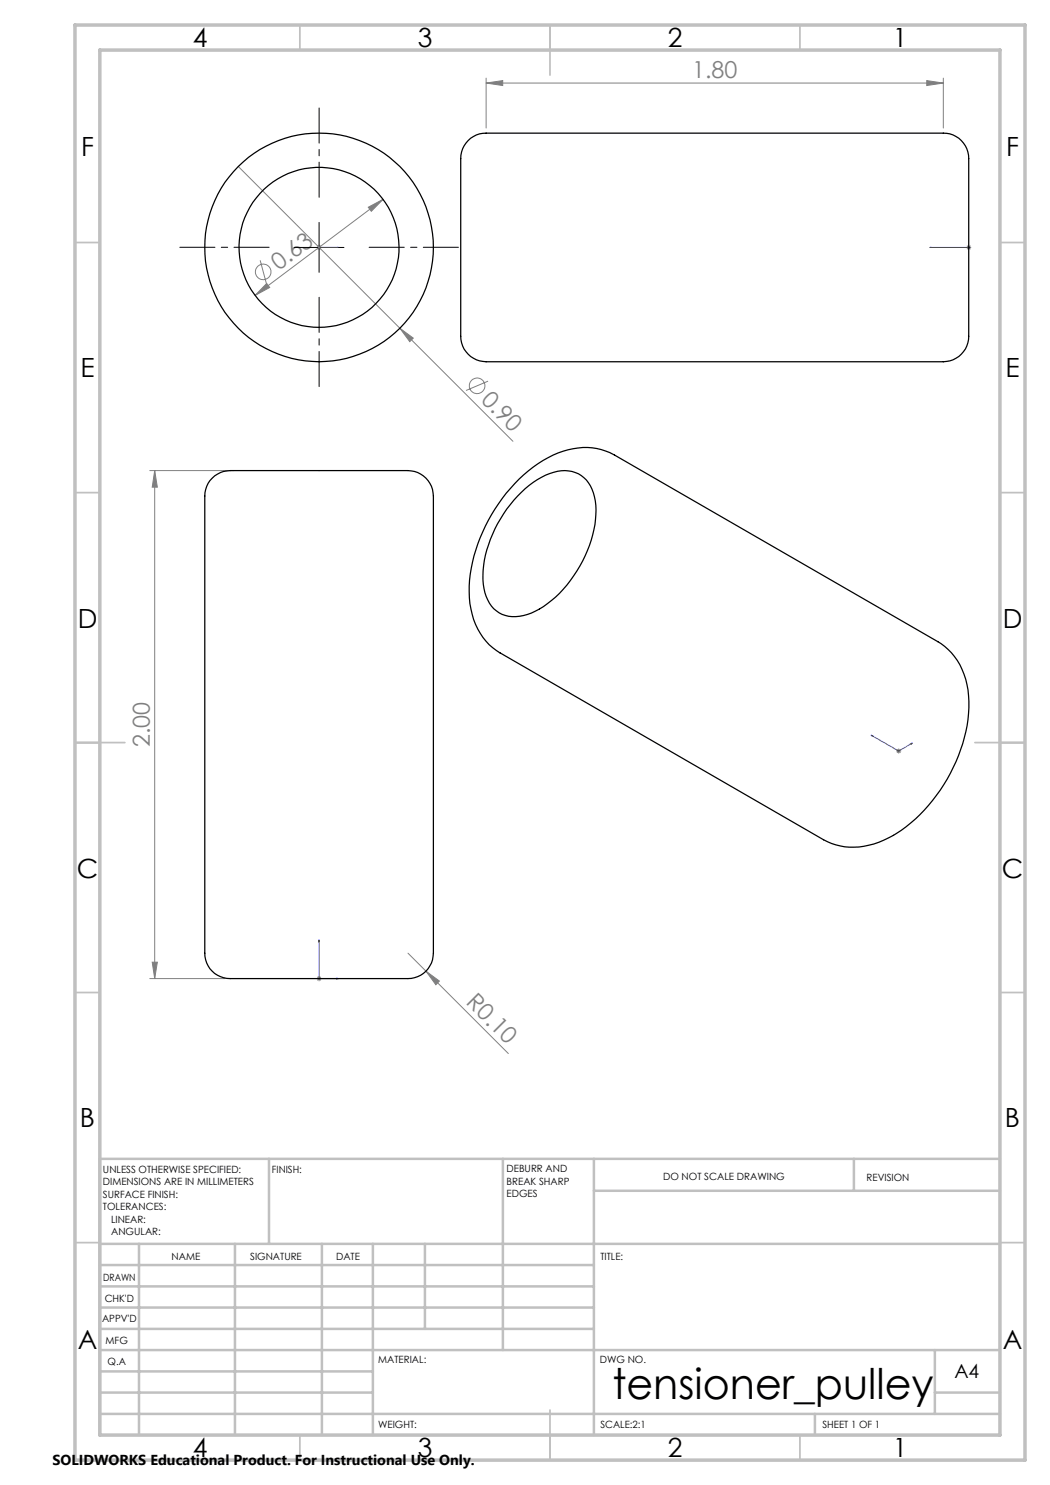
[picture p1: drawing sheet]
<svg xmlns="http://www.w3.org/2000/svg" width="210mm" height="297mm" viewBox="0 0 210 297" stroke-linecap="round" stroke-linejoin="round" font-family="sans-serif">
<g fill="none" stroke="#808080" stroke-width=".2">
<path d="M97.2 16.6l3.3-.5v1zM97.2 15.6v10M97.2 16.6h91.5M185.3 16.1l3.4 .5-3.4 .5zM188.7 15.6v10M47.7 33.3l32.3 32.3M76.6 39.9l-25.6 19.2M52 52.1l1.3 4.6M53.3 56.7l.6 .8-2.9 1.6zM63.3 49.5h1M63.5 49.1l.7 .7M63.8 49v1"/>
<path d="M64.2 49.1l-.7 .7M73.7 41.4l2.9-1.5-2.3 2.4zM193.3 49.5h.9M193.4 49.1l.7 .7M193.7 49v1M194.1 49.1l-.7 .7M80 65.6l2.7 2-.7 .7zM80 65.6l22.6 22.7M97.6 76.2l-4.4 1.9M30 94.1h16.8M30.9 94.1l.6 3.3h-1.1zM30.9 94.1v101.6"/>
<path d="M179.2 150.2h1M179.4 149.9l.7 .7M179.7 149.7v1M180.1 149.9l-.7 .7M30 195.7h15M30.4 192.4h1.1l-.6 3.3zM63.3 195.7h1M63.5 195.4l.7 .7M63.8 195.2v1M64.2 195.4l-.7 .7M81.6 190.6l20.1 20.1M85.2 194.2l2.7 2-.7 .8z"/>
<circle cx="52.6" cy="54.4" r="1.57"/>
<circle cx="95.4" cy="77.2" r="1.57"/>
</g>
<g fill="none" stroke="#00f" stroke-width=".2">
<path d="M63.7 49.5h.2zM63.8 49.5h.1M63.8 49.5h3.9M67.7 49.5h-.4h.4M186 49.5h.4h-.4M186 49.5h7.7M193.6 49.5h.3zM193.7 49.5h.1M174.2 147l5.5 3.2 2.8-1.6M174.2 147l.4 .2h-.2zM182.1 148.8l.4-.2-.2 .2zM63.8 188v7.7h3.9"/>
<path d="M63.8 188l.1 .3h-.2zM67.3 195.6l.4 .1-.4 .1z"/>
</g>
<path d="M63.8 39.5v-17.9M53.8 49.5h-17.8M63.8 59.5v17.8M73.8 49.5h17.9" fill="none" stroke="#000" stroke-width=".2" stroke-dasharray="15.2 1.3 1.3 1.3" stroke-dashoffset="8.2"/>
<path d="M58.8 49.5h10M63.8 44.5v10" fill="none" stroke="#000" stroke-width=".2"/>
<g fill="none" stroke="#c0c0c0" stroke-width=".35">
<path d="M60 5v5M110 5v10M160 5v5M15 48.5h5M200 48.5h5M15 98.5h5M200 98.5h5M15 148.5h10M195 148.5h10M15 198.5h5M200 198.5h5M15 248.5h5"/>
<path d="M200 248.5h5M60 287v5M110 282v10M160 287v5"/>
</g>
<g fill="none" stroke="#c0c0c0" stroke-width=".5">
<path d="M53.8 231.8v17M100.6 231.8v38.2M118.8 231.8v55.2M118.8 238.2h81.2M170.8 231.8v6.4M200 231.8h-180v55.2M20 248.8h180M20 257.3h98.8M20 253h98.8M27.8 248.8v38.2M47 248.8v38.2M64.4 248.8v38.2"/>
<path d="M74.6 248.8v38.2M85 248.8v17M20 265.8h98.8M20 261.5h98.8M20 278.5h54.6M20 274.3h54.6M20 270h180M187 278.5h13M187 270v12.8M20 282.8h180M163 282.8v4.2"/>
</g>
<path d="M15 5h190v287h-190zM20 10h180v277h-180z" fill="none" stroke="#c0c0c0" stroke-width=".7"/>
<g fill="#00f">
<path d="M67.3 49.5h.4zM63.7 49.5h.2z"/>
<path d="M182.1 148.8l.4-.2-.2 .2zM174.2 147l.4 .2h-.2zM67.3 195.6l.4 .1-.4 .1zM63.8 188l.1 .3h-.2z"/>
<path d="M193.6 49.5h.3zM186 49.5h.4z"/>
</g>
<g fill="#808080">
<path d="M185.3 16.1l3.4 .5-3.4 .5zM97.2 16.6l3.3-.5v1z"/>
<path d="M73.7 41.4l.6 .9 2.3-2.4zM53.3 56.7l-2.3 2.4 2.9-1.6z"/>
<path d="M30.9 94.1l.6 3.3h-1.1zM30.4 192.4h1.1l-.6 3.3z"/>
<path d="M80 65.6l2 2.7 .7-.7zM85.2 194.2l2 2.8 .7-.8z"/>
</g>
<g fill="none" stroke="#000" stroke-width=".25">
<path d="M93.6 28.1a4.8 4.8 0 0 1 3.6-1.5h91.5a5.2 5.2 0 0 1 5 6.1v33.1a5.6 5.6 0 0 1-3.7 6.4l-1.3 .2h-91.5a5.2 5.2 0 0 1-5.1-6.2v-33.9a5.4 5.4 0 0 1 1.5-4.2zM42.4 95.6a6 6 0 0 1 4.7-1.5h33a5.6 5.6 0 0 1 6.4 3.8l.2 1.3v91.4a5.2 5.2 0 0 1-6.1 5.1h-33.5a5.3 5.3 0 0 1-6.1-5.1v-91.4a5 5 0 0 1 1.4-3.6zM103.5 99.2a14.2 14.2 0 0 1 9.5-5.1 6.1 6.1 0 0 1 5.9 5.2 19.4 19.4 0 0 1-2.4 12.9 22 22 0 0 1-10.2 10.4 6.8 6.8 0 0 1-7.6-.9 9.7 9.7 0 0 1-2.1-7.7 25.7 25.7 0 0 1 6.9-14.8zM100 130.6l64.7 37.4a13.5 13.5 0 0 0 13.1-.5 31.9 31.9 0 0 0 14.3-17.6 24.1 24.1 0 0 0 1-14 12.6 12.6 0 0 0-5.5-7.6l-64.7-37.3a13 13 0 0 0-12.3 0 30.7 30.7 0 0 0-14 15.4 25.3 25.3 0 0 0-2.2 16.5 12.4 12.4 0 0 0 5.6 7.7"/>
<circle cx="63.8" cy="49.5" r="22.9"/>
<circle cx="63.8" cy="49.5" r="16"/>
</g>
<text font-size="8.5" x="122.5" y="279.7">tensioner_pulley</text>
<g font-size="5.3">
<text x="38.5" y="9.5">4</text>
<text x="83.5" y="9.5">3</text>
<text x="133.6" y="9.5">2</text>
<text x="178.6" y="9.5">1</text>
<text x="16.2" y="31.2">F</text>
<text x="201.2" y="31.2">F</text>
<text x="16.1" y="75.5">E</text>
<text x="201.1" y="75.5">E</text>
<text x="15.5" y="125.5">D</text>
<text x="200.5" y="125.5">D</text>
<text x="15.4" y="175.5">C</text>
<text x="200.4" y="175.5">C</text>
<text x="16" y="225.5">B</text>
<text x="201" y="225.5">B</text>
<text x="15.5" y="269.7">A</text>
<text x="200.5" y="269.7">A</text>
<text x="38.5" y="291.5">4</text>
<text x="83.5" y="291.5">3</text>
<text x="133.6" y="291.5">2</text>
<text x="178.6" y="291.5">1</text>
</g>
<g font-size="4.7" fill="#808080">
<text x="138.4" y="15.6">1.80</text>
<text x="55.7" y="54.2" transform="rotate(-37 55.7 54.2)">0.63</text>
<text x="96" y="80.2" transform="rotate(45 96 80.2)">0.90</text>
<text x="30" y="149.4" transform="rotate(-90 30 149.4)">2.00</text>
<text x="93.1" y="200.7" transform="rotate(45 93.1 200.7)">R0.10</text>
</g>
<text font-size="3.9" x="190.9" y="275.5">A4</text>
<text font-size="2.9" x="10.5" y="292.9">SOLIDWORKS Educational Product. For Instructional Use Only.</text>
<g font-size="2">
<text x="20.6" y="234.6">UNLESS OTHERWISE SPECIFIED:</text>
<text x="20.6" y="237.1">DIMENSIONS ARE IN MILLIMETERS</text>
<text x="20.6" y="239.6">SURFACE FINISH:</text>
<text x="54.4" y="234.6">FINISH:</text>
<text x="101.3" y="234.5">DEBURR AND</text>
<text x="101.3" y="237">BREAK SHARP</text>
<text x="101.3" y="239.5">EDGES</text>
<text x="132.6" y="236">DO NOT SCALE DRAWING</text>
<text x="173.3" y="236.2">REVISION</text>
<text x="20.6" y="242.1">TOLERANCES:</text>
<text x="22.2" y="244.6">LINEAR:</text>
<text x="22.2" y="247.1">ANGULAR:</text>
<text x="34.3" y="252">NAME</text>
<text x="50" y="251.9">SIGNATURE</text>
<text x="67.2" y="251.9">DATE</text>
<text x="120.1" y="251.9">TITLE:</text>
<text x="20.6" y="256.1">DRAWN</text>
<text x="20.9" y="260.3">CHK'D</text>
<text x="20.4" y="264.4">APPV'D</text>
<text x="21.1" y="268.8">MFG</text>
<text x="21.5" y="273">Q.A</text>
<text x="75.6" y="272.5">MATERIAL:</text>
<text x="120" y="272.5">DWG NO.</text>
<text x="75.6" y="285.5">WEIGHT:</text>
<text x="120.1" y="285.6">SCALE:2:1</text>
<text x="164.5" y="285.6">SHEET 1 OF 1</text>
</g>
</svg>
